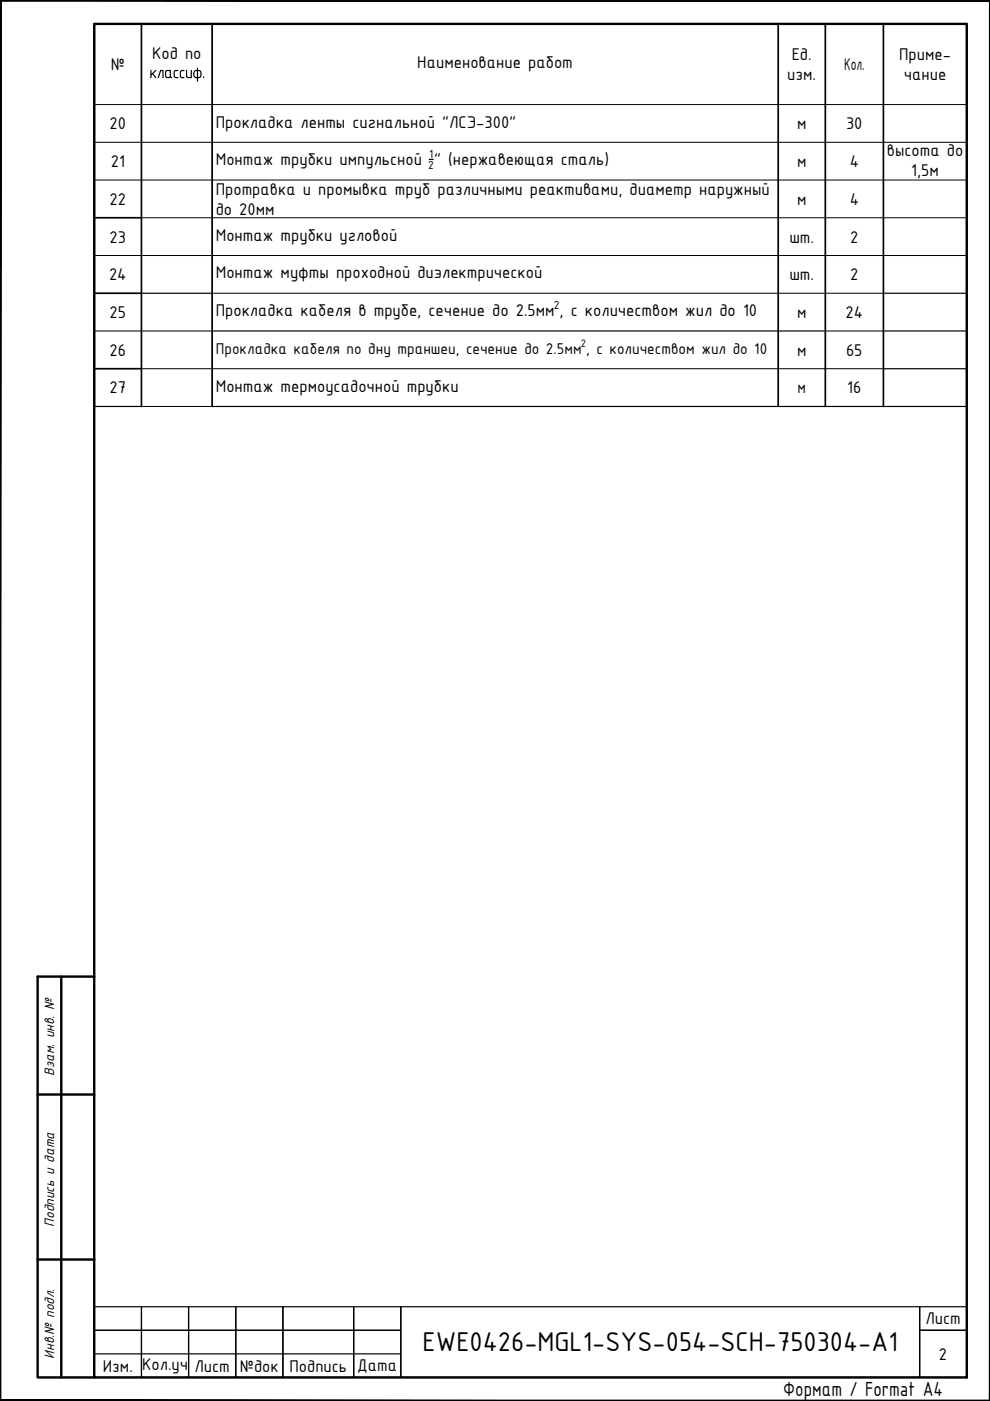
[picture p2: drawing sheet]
<svg xmlns="http://www.w3.org/2000/svg" width="210mm" height="297mm" viewBox="0 0 210 297" stroke-linecap="round" stroke-linejoin="round" font-family="sans-serif">
<!-- layer: 0 -->
<path d="M91 33.8h.9M30 62.2h15M45 70.2h130M187.3 62.2h17.7M187.3 70.2h17.7M187.3 78.2h17.7M20 86.2h10M45 86.2h160" fill="none" stroke="#000" stroke-width=".25"/>
<path d="M30 5.1v81.1M45 5.1v81.1M165 5.1v81.1M175 5.1v81.1M187.3 5.1v81.1M20 46.2h10M20 62.2h10M20 78.2h10M20 86.2v-81.1h185v81.1" fill="none" stroke="#000" stroke-width=".36"/>
<path d="M210 .1h-210v296.9h210M20 22.2h185M20 30.2h185M20 38.2h185M20 54.2h185M30 46.2h175M20 70.2h25M30 78.2h157.3M45 62.2h142.3M175 70.2h12.3M30 86.2h15" fill="none" stroke="#000" stroke-width=".21"/>
<!-- layer: _SHTAMP -->
<g fill="#000" stroke="#000" stroke-width=".21">
<path d="M0 .1l.2 .2h209.6zM0 .1h210l-.2 .2z"/>
<path d="M209.8 .3v296.5l.2-296.7zM210 .1v296.9l-.2-.2z"/>
<path d="M.2 .3l-.2 296.7 .2-.2zM0 .1l.2 .2-.2 296.7z"/>
<path d="M.2 296.8l209.8 .2-.2-.2zM.2 296.8l209.8 .2h-210z"/>
</g>
<path d="M20 5.1h185v286.9h-185zM13 207.1v84.9M20 207.1h-12v84.9h12M8 232.1h12M8 267h12" fill="none" stroke="#000" stroke-width=".51"/>
<path d="M20 277.1h185v14.9h-185zM30 277.1v14.9M40 277.1v14.9M50 277.1v14.9M60 277.1v14.9M75 277.1v14.9M85 277.1v14.9M20 287h65M20 282.1h65M195 292v-14.9v14.9M205 282.1h-10h10" fill="none" stroke="#000" stroke-width=".25"/>
<text font-size="6.2" x="89.6" y="286.5">EWE0426-MGL1-SYS-054-SCH-750304-A1</text>
<text font-size="4.7" x="166.1" y="296">Формат / Format A4</text>
<g font-size="3.9">
<text x="23.5" y="14.9">№</text>
<text x="31.6" y="16.6">классиф .</text>
<text x="32.2" y="12.4">Код по</text>
<text x="88.5" y="14.5">Наименование работ</text>
<text x="166.9" y="16.9">изм.</text>
<text x="167.9" y="12.8">Ед.</text>
<text x="179" y="14.9">Кол.</text>
<text x="190.6" y="12.8">Приме-</text>
<text x="191.6" y="16.9">чание</text>
<text x="23.2" y="27.4">20</text>
<text x="45.7" y="27">Прокладка ленты сигнальной &quot;ЛСЭ-300&quot;</text>
<text x="169" y="27.4">м</text>
<text x="179.4" y="27.4">30</text>
<text x="23.5" y="35.4">21</text>
<text x="45.7" y="35">Монтаж трубки импульсной &quot; (нержавеющая сталь)</text>
<text x="169" y="35.4">м</text>
<text x="180.1" y="35.4">4</text>
<text x="188" y="33.1">высота до</text>
<text x="45.7" y="41.3">Протравка и промывка труб различными реактивами, диаметр наружный</text>
<text x="193.2" y="37.3">1,5м</text>
<text x="23.2" y="43.4">22</text>
<text x="45.7" y="45.5">до 20мм</text>
<text x="169" y="43.4">м</text>
<text x="180.1" y="43.4">4</text>
<text x="23.2" y="51.4">23</text>
<text x="45.7" y="51">Монтаж трубки угловой</text>
<text x="167.4" y="51.4">шт.</text>
<text x="180.3" y="51.4">2</text>
<text x="23.1" y="59.4">24</text>
<text x="45.7" y="59">Монтаж муфты проходной диэлектрической</text>
<text x="167.4" y="59.4">шт.</text>
<text x="180.3" y="59.4">2</text>
<text x="23.2" y="67.4">25</text>
<text x="45.7" y="67">Прокладка кабеля в трубе, сечение до 2.5мм , с количеством жил до 10</text>
<text x="169" y="67.4">м</text>
<text x="179.3" y="67.4">24</text>
<text x="23.2" y="75.4">26</text>
<text x="169" y="75.4">м</text>
<text x="179.4" y="75.4">65</text>
<text x="23.2" y="83.4">27</text>
<text x="45.7" y="83">Монтаж термоусадочной трубки</text>
<text x="169.1" y="83.4">м</text>
<text x="179.6" y="83.4">16</text>
<text x="196.2" y="280.8">Лист</text>
<text x="21.8" y="290.8">Изм.</text>
<text x="30.1" y="290.4">Кол.уч</text>
<text x="41.2" y="290.8">Лист</text>
<text x="50.9" y="290.8">№док</text>
<text x="61.4" y="290.8">Подпись</text>
<text x="75.7" y="290.6">Дата</text>
<text x="199.1" y="288.3">2</text>
</g>
<text font-size="3.6" x="45.8" y="75">Прокладка кабеля по дну траншеи, сечение до 2.5мм , с количеством жил до 10</text>
<g font-size="3.2">
<text x="11.5" y="228.1" transform="rotate(-90 11.5 228.1)">Взам. инв. №</text>
<text x="11.5" y="260.1" transform="rotate(-90 11.5 260.1)">Подпись и дата</text>
<text x="11.5" y="288" transform="rotate(-90 11.5 288)">Инв.№ подл.</text>
</g>
<g font-size="2.7">
<text x="90.8" y="35.8">2</text>
<text x="91" y="33.5">1</text>
<text x="117.4" y="65.5">2</text>
</g>
<text font-size="2.5" x="123.2" y="73.6">2</text>
</svg>
